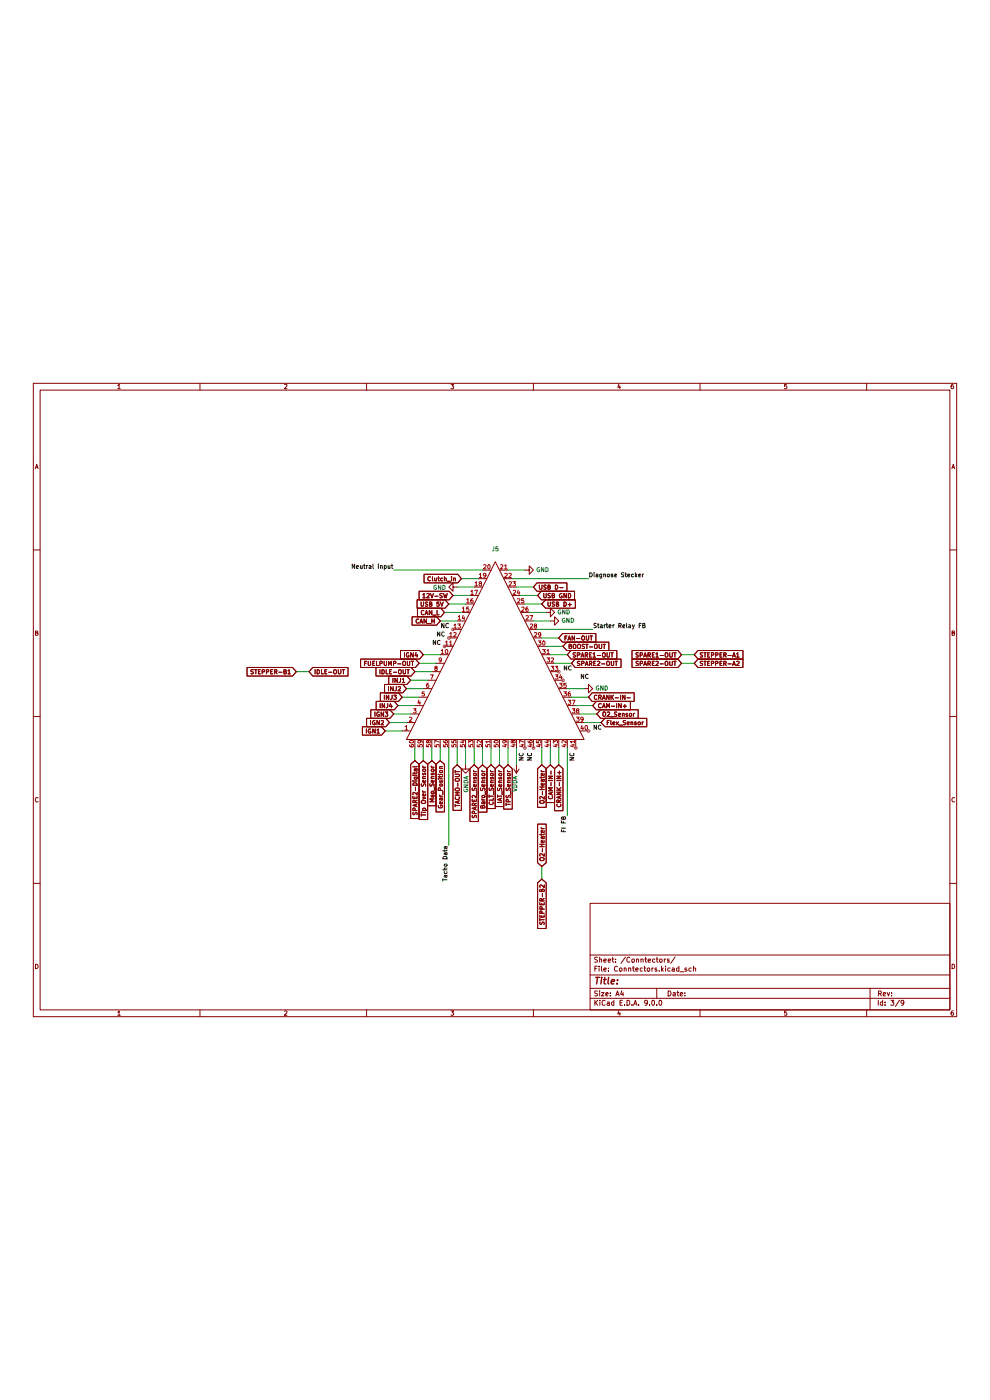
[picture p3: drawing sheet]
(kicad_sch
 (version 20250114)
 (generator "eeschema")
 (generator_version "9.0")
 (paper "A4")
 (lib_symbols
  (symbol "connector:6437288-3" (exclude_from_sim no) (in_bom yes) (on_board yes)
   (property "Reference" "J" (at 0 0 0) (effects (font (size 1.27 1.27))))
   (property "Value" "" (at 0 0 0) (effects (font (size 1.27 1.27))))
   (property "Footprint" "" (at 0 0 0) (effects (font (size 1.27 1.27)) (hide yes)))
   (property "Datasheet" "" (at 0 0 0) (effects (font (size 1.27 1.27)) (hide yes)))
   (property "Description" "" (at 0 0 0) (effects (font (size 1.27 1.27)) (hide yes)))
   (symbol "6437288-3_0_1"
    (polyline (pts (xy -26.67 -27.94) (xy 0 25.4) (xy 26.67 -27.94) (xy -26.67 -27.94)) (stroke (width 0) (type solid)) (fill (type none))))
   (symbol "6437288-3_1_1"
    (pin passive line (at -27.94 -25.4 0) (length 2.54) (name "~" (effects (font (size 1.27 1.27)))) (number "1" (effects (font (size 1.27 1.27)))))
    (pin passive line (at -26.67 -22.86 0) (length 2.54) (name "~" (effects (font (size 1.27 1.27)))) (number "2" (effects (font (size 1.27 1.27)))))
    (pin passive line (at -25.4 -20.32 0) (length 2.54) (name "~" (effects (font (size 1.27 1.27)))) (number "3" (effects (font (size 1.27 1.27)))))
    (pin passive line (at -24.13 -17.78 0) (length 2.54) (name "~" (effects (font (size 1.27 1.27)))) (number "4" (effects (font (size 1.27 1.27)))))
    (pin passive line (at -24.13 -30.48 90) (length 2.54) (name "~" (effects (font (size 1.27 1.27)))) (number "60" (effects (font (size 1.27 1.27)))))
    (pin passive line (at -22.86 -15.24 0) (length 2.54) (name "~" (effects (font (size 1.27 1.27)))) (number "5" (effects (font (size 1.27 1.27)))))
    (pin passive line (at -21.59 -12.7 0) (length 2.54) (name "~" (effects (font (size 1.27 1.27)))) (number "6" (effects (font (size 1.27 1.27)))))
    (pin passive line (at -21.59 -30.48 90) (length 2.54) (name "~" (effects (font (size 1.27 1.27)))) (number "59" (effects (font (size 1.27 1.27)))))
    (pin passive line (at -20.32 -10.16 0) (length 2.54) (name "~" (effects (font (size 1.27 1.27)))) (number "7" (effects (font (size 1.27 1.27)))))
    (pin passive line (at -19.05 -7.62 0) (length 2.54) (name "~" (effects (font (size 1.27 1.27)))) (number "8" (effects (font (size 1.27 1.27)))))
    (pin passive line (at -19.05 -30.48 90) (length 2.54) (name "~" (effects (font (size 1.27 1.27)))) (number "58" (effects (font (size 1.27 1.27)))))
    (pin passive line (at -17.78 -5.08 0) (length 2.54) (name "~" (effects (font (size 1.27 1.27)))) (number "9" (effects (font (size 1.27 1.27)))))
    (pin passive line (at -16.51 -2.54 0) (length 2.54) (name "~" (effects (font (size 1.27 1.27)))) (number "10" (effects (font (size 1.27 1.27)))))
    (pin passive line (at -16.51 -30.48 90) (length 2.54) (name "~" (effects (font (size 1.27 1.27)))) (number "57" (effects (font (size 1.27 1.27)))))
    (pin passive line (at -15.24 0 0) (length 2.54) (name "~" (effects (font (size 1.27 1.27)))) (number "11" (effects (font (size 1.27 1.27)))))
    (pin passive line (at -13.97 2.54 0) (length 2.54) (name "~" (effects (font (size 1.27 1.27)))) (number "12" (effects (font (size 1.27 1.27)))))
    (pin passive line (at -13.97 -30.48 90) (length 2.54) (name "~" (effects (font (size 1.27 1.27)))) (number "56" (effects (font (size 1.27 1.27)))))
    (pin passive line (at -12.7 5.08 0) (length 2.54) (name "~" (effects (font (size 1.27 1.27)))) (number "13" (effects (font (size 1.27 1.27)))))
    (pin passive line (at -11.43 7.62 0) (length 2.54) (name "~" (effects (font (size 1.27 1.27)))) (number "14" (effects (font (size 1.27 1.27)))))
    (pin passive line (at -11.43 -30.48 90) (length 2.54) (name "~" (effects (font (size 1.27 1.27)))) (number "55" (effects (font (size 1.27 1.27)))))
    (pin passive line (at -10.16 10.16 0) (length 2.54) (name "~" (effects (font (size 1.27 1.27)))) (number "15" (effects (font (size 1.27 1.27)))))
    (pin passive line (at -8.89 12.7 0) (length 2.54) (name "~" (effects (font (size 1.27 1.27)))) (number "16" (effects (font (size 1.27 1.27)))))
    (pin passive line (at -8.89 -30.48 90) (length 2.54) (name "~" (effects (font (size 1.27 1.27)))) (number "54" (effects (font (size 1.27 1.27)))))
    (pin passive line (at -7.62 15.24 0) (length 2.54) (name "~" (effects (font (size 1.27 1.27)))) (number "17" (effects (font (size 1.27 1.27)))))
    (pin passive line (at -6.35 17.78 0) (length 2.54) (name "~" (effects (font (size 1.27 1.27)))) (number "18" (effects (font (size 1.27 1.27)))))
    (pin passive line (at -6.35 -30.48 90) (length 2.54) (name "~" (effects (font (size 1.27 1.27)))) (number "53" (effects (font (size 1.27 1.27)))))
    (pin passive line (at -5.08 20.32 0) (length 2.54) (name "~" (effects (font (size 1.27 1.27)))) (number "19" (effects (font (size 1.27 1.27)))))
    (pin passive line (at -3.81 22.86 0) (length 2.54) (name "~" (effects (font (size 1.27 1.27)))) (number "20" (effects (font (size 1.27 1.27)))))
    (pin passive line (at -3.81 -30.48 90) (length 2.54) (name "~" (effects (font (size 1.27 1.27)))) (number "52" (effects (font (size 1.27 1.27)))))
    (pin passive line (at -1.27 -30.48 90) (length 2.54) (name "~" (effects (font (size 1.27 1.27)))) (number "51" (effects (font (size 1.27 1.27)))))
    (pin passive line (at 1.27 -30.48 90) (length 2.54) (name "~" (effects (font (size 1.27 1.27)))) (number "50" (effects (font (size 1.27 1.27)))))
    (pin passive line (at 3.81 22.86 180) (length 2.54) (name "~" (effects (font (size 1.27 1.27)))) (number "21" (effects (font (size 1.27 1.27)))))
    (pin passive line (at 3.81 -30.48 90) (length 2.54) (name "~" (effects (font (size 1.27 1.27)))) (number "49" (effects (font (size 1.27 1.27)))))
    (pin passive line (at 5.08 20.32 180) (length 2.54) (name "~" (effects (font (size 1.27 1.27)))) (number "22" (effects (font (size 1.27 1.27)))))
    (pin passive line (at 6.35 17.78 180) (length 2.54) (name "~" (effects (font (size 1.27 1.27)))) (number "23" (effects (font (size 1.27 1.27)))))
    (pin passive line (at 6.35 -30.48 90) (length 2.54) (name "~" (effects (font (size 1.27 1.27)))) (number "48" (effects (font (size 1.27 1.27)))))
    (pin passive line (at 7.62 15.24 180) (length 2.54) (name "~" (effects (font (size 1.27 1.27)))) (number "24" (effects (font (size 1.27 1.27)))))
    (pin passive line (at 8.89 12.7 180) (length 2.54) (name "~" (effects (font (size 1.27 1.27)))) (number "25" (effects (font (size 1.27 1.27)))))
    (pin passive line (at 8.89 -30.48 90) (length 2.54) (name "~" (effects (font (size 1.27 1.27)))) (number "47" (effects (font (size 1.27 1.27)))))
    (pin passive line (at 10.16 10.16 180) (length 2.54) (name "~" (effects (font (size 1.27 1.27)))) (number "26" (effects (font (size 1.27 1.27)))))
    (pin passive line (at 11.43 7.62 180) (length 2.54) (name "~" (effects (font (size 1.27 1.27)))) (number "27" (effects (font (size 1.27 1.27)))))
    (pin passive line (at 11.43 -30.48 90) (length 2.54) (name "~" (effects (font (size 1.27 1.27)))) (number "46" (effects (font (size 1.27 1.27)))))
    (pin passive line (at 12.7 5.08 180) (length 2.54) (name "~" (effects (font (size 1.27 1.27)))) (number "28" (effects (font (size 1.27 1.27)))))
    (pin passive line (at 13.97 2.54 180) (length 2.54) (name "~" (effects (font (size 1.27 1.27)))) (number "29" (effects (font (size 1.27 1.27)))))
    (pin passive line (at 13.97 -30.48 90) (length 2.54) (name "~" (effects (font (size 1.27 1.27)))) (number "45" (effects (font (size 1.27 1.27)))))
    (pin passive line (at 15.24 0 180) (length 2.54) (name "~" (effects (font (size 1.27 1.27)))) (number "30" (effects (font (size 1.27 1.27)))))
    (pin passive line (at 16.51 -2.54 180) (length 2.54) (name "~" (effects (font (size 1.27 1.27)))) (number "31" (effects (font (size 1.27 1.27)))))
    (pin passive line (at 16.51 -30.48 90) (length 2.54) (name "~" (effects (font (size 1.27 1.27)))) (number "44" (effects (font (size 1.27 1.27)))))
    (pin passive line (at 17.78 -5.08 180) (length 2.54) (name "~" (effects (font (size 1.27 1.27)))) (number "32" (effects (font (size 1.27 1.27)))))
    (pin passive line (at 19.05 -7.62 180) (length 2.54) (name "~" (effects (font (size 1.27 1.27)))) (number "33" (effects (font (size 1.27 1.27)))))
    (pin passive line (at 19.05 -30.48 90) (length 2.54) (name "~" (effects (font (size 1.27 1.27)))) (number "43" (effects (font (size 1.27 1.27)))))
    (pin passive line (at 20.32 -10.16 180) (length 2.54) (name "~" (effects (font (size 1.27 1.27)))) (number "34" (effects (font (size 1.27 1.27)))))
    (pin passive line (at 21.59 -12.7 180) (length 2.54) (name "~" (effects (font (size 1.27 1.27)))) (number "35" (effects (font (size 1.27 1.27)))))
    (pin passive line (at 21.59 -30.48 90) (length 2.54) (name "~" (effects (font (size 1.27 1.27)))) (number "42" (effects (font (size 1.27 1.27)))))
    (pin passive line (at 22.86 -15.24 180) (length 2.54) (name "~" (effects (font (size 1.27 1.27)))) (number "36" (effects (font (size 1.27 1.27)))))
    (pin passive line (at 24.13 -17.78 180) (length 2.54) (name "~" (effects (font (size 1.27 1.27)))) (number "37" (effects (font (size 1.27 1.27)))))
    (pin passive line (at 24.13 -30.48 90) (length 2.54) (name "~" (effects (font (size 1.27 1.27)))) (number "41" (effects (font (size 1.27 1.27)))))
    (pin passive line (at 25.4 -20.32 180) (length 2.54) (name "~" (effects (font (size 1.27 1.27)))) (number "38" (effects (font (size 1.27 1.27)))))
    (pin passive line (at 26.67 -22.86 180) (length 2.54) (name "~" (effects (font (size 1.27 1.27)))) (number "39" (effects (font (size 1.27 1.27)))))
    (pin passive line (at 27.94 -25.4 180) (length 2.54) (name "~" (effects (font (size 1.27 1.27)))) (number "40" (effects (font (size 1.27 1.27))))))
   (embedded_fonts no))
  (symbol "power:GND"
   (power)
   (pin_names
    (offset 0)) (exclude_from_sim no) (in_bom yes) (on_board yes)
   (property "Reference" "#PWR" (at 0 -6.35 0) (effects (font (size 1.27 1.27)) (hide yes)))
   (property "Value" "GND" (at 0 -3.81 0) (effects (font (size 1.27 1.27))))
   (property "Footprint" "" (at 0 0 0) (effects (font (size 1.27 1.27)) (hide yes)))
   (property "Datasheet" "" (at 0 0 0) (effects (font (size 1.27 1.27)) (hide yes)))
   (property "Description" "Power symbol creates a global label with name \"GND\" , ground" (at 0 0 0) (effects (font (size 1.27 1.27)) (hide yes)))
   (symbol "GND_0_1"
    (polyline (pts (xy 0 0) (xy 0 -1.27) (xy 1.27 -1.27) (xy 0 -2.54) (xy -1.27 -1.27) (xy 0 -1.27)) (stroke (width 0) (type default)) (fill (type none))))
   (symbol "GND_1_1"
    (pin power_in line (at 0 0 270) (length 0) (hide yes) (name "GND" (effects (font (size 1.27 1.27)))) (number "1" (effects (font (size 1.27 1.27))))))
   (embedded_fonts no))
  (symbol "power:GNDA"
   (power)
   (pin_names
    (offset 0)) (exclude_from_sim no) (in_bom yes) (on_board yes)
   (property "Reference" "#PWR" (at 0 -6.35 0) (effects (font (size 1.27 1.27)) (hide yes)))
   (property "Value" "GNDA" (at 0 -3.81 0) (effects (font (size 1.27 1.27))))
   (property "Footprint" "" (at 0 0 0) (effects (font (size 1.27 1.27)) (hide yes)))
   (property "Datasheet" "" (at 0 0 0) (effects (font (size 1.27 1.27)) (hide yes)))
   (property "Description" "Power symbol creates a global label with name \"GNDA\" , analog ground" (at 0 0 0) (effects (font (size 1.27 1.27)) (hide yes)))
   (symbol "GNDA_0_1"
    (polyline (pts (xy 0 0) (xy 0 -1.27) (xy 1.27 -1.27) (xy 0 -2.54) (xy -1.27 -1.27) (xy 0 -1.27)) (stroke (width 0) (type default)) (fill (type none))))
   (symbol "GNDA_1_1"
    (pin power_in line (at 0 0 270) (length 0) (hide yes) (name "GNDA" (effects (font (size 1.27 1.27)))) (number "1" (effects (font (size 1.27 1.27))))))
   (embedded_fonts no))
  (symbol "power:VDDA"
   (power)
   (pin_names
    (offset 0)) (exclude_from_sim no) (in_bom yes) (on_board yes)
   (property "Reference" "#PWR" (at 0 -3.81 0) (effects (font (size 1.27 1.27)) (hide yes)))
   (property "Value" "VDDA" (at 0 3.81 0) (effects (font (size 1.27 1.27))))
   (property "Footprint" "" (at 0 0 0) (effects (font (size 1.27 1.27)) (hide yes)))
   (property "Datasheet" "" (at 0 0 0) (effects (font (size 1.27 1.27)) (hide yes)))
   (property "Description" "Power symbol creates a global label with name \"VDDA\"" (at 0 0 0) (effects (font (size 1.27 1.27)) (hide yes)))
   (symbol "VDDA_0_1"
    (polyline (pts (xy -0.762 1.27) (xy 0 2.54)) (stroke (width 0) (type default)) (fill (type none)))
    (polyline (pts (xy 0 2.54) (xy 0.762 1.27)) (stroke (width 0) (type default)) (fill (type none)))
    (polyline (pts (xy 0 0) (xy 0 2.54)) (stroke (width 0) (type default)) (fill (type none))))
   (symbol "VDDA_1_1"
    (pin power_in line (at 0 0 90) (length 0) (hide yes) (name "VDDA" (effects (font (size 1.27 1.27)))) (number "1" (effects (font (size 1.27 1.27))))))
   (embedded_fonts no)))
 (wire
  (pts (xy 171.45 104.14) (xy 176.53 104.14))
  (stroke (width 0) (type default)))
 (wire
  (pts (xy 156.21 73.66) (xy 161.29 73.66))
  (stroke (width 0) (type default)))
 (wire
  (pts (xy 120.65 104.14) (xy 125.73 104.14))
  (stroke (width 0) (type default)))
 (wire
  (pts (xy 173.99 109.22) (xy 179.07 109.22))
  (stroke (width 0) (type default)))
 (wire
  (pts (xy 172.72 106.68) (xy 177.8 106.68))
  (stroke (width 0) (type default)))
 (wire
  (pts (xy 115.57 114.3) (xy 120.65 114.3))
  (stroke (width 0) (type default)))
 (wire
  (pts (xy 166.37 93.98) (xy 171.45 93.98))
  (stroke (width 0) (type default)))
 (wire
  (pts (xy 133.35 78.74) (xy 138.43 78.74))
  (stroke (width 0) (type default)))
 (wire
  (pts (xy 157.48 76.2) (xy 162.56 76.2))
  (stroke (width 0) (type default)))
 (wire
  (pts (xy 160.02 81.28) (xy 165.1 81.28))
  (stroke (width 0) (type default)))
 (wire
  (pts (xy 152.4 119.38) (xy 152.4 124.46))
  (stroke (width 0) (type default)))
 (wire
  (pts (xy 204.47 93.98) (xy 208.28 93.98))
  (stroke (width 0) (type default)))
 (wire
  (pts (xy 149.86 119.38) (xy 149.86 124.46))
  (stroke (width 0) (type default)))
 (wire
  (pts (xy 134.62 119.38) (xy 134.62 148.59))
  (stroke (width 0) (type default)))
 (wire
  (pts (xy 125.73 93.98) (xy 130.81 93.98))
  (stroke (width 0) (type default)))
 (wire
  (pts (xy 158.75 78.74) (xy 163.83 78.74))
  (stroke (width 0) (type default)))
 (wire
  (pts (xy 154.94 119.38) (xy 154.94 124.46))
  (stroke (width 0) (type default)))
 (wire
  (pts (xy 134.62 76.2) (xy 139.7 76.2))
  (stroke (width 0) (type default)))
 (wire
  (pts (xy 170.18 101.6) (xy 175.26 101.6))
  (stroke (width 0) (type default)))
 (wire
  (pts (xy 129.54 119.38) (xy 129.54 123.19))
  (stroke (width 0) (type default)))
 (wire
  (pts (xy 139.7 119.38) (xy 139.7 124.46))
  (stroke (width 0) (type default)))
 (wire
  (pts (xy 118.11 109.22) (xy 123.19 109.22))
  (stroke (width 0) (type default)))
 (wire
  (pts (xy 154.94 71.12) (xy 160.02 71.12))
  (stroke (width 0) (type default)))
 (wire
  (pts (xy 167.64 119.38) (xy 167.64 124.46))
  (stroke (width 0) (type default)))
 (wire
  (pts (xy 124.46 119.38) (xy 124.46 123.19))
  (stroke (width 0) (type default)))
 (wire
  (pts (xy 119.38 106.68) (xy 124.46 106.68))
  (stroke (width 0) (type default)))
 (wire
  (pts (xy 162.56 86.36) (xy 167.64 86.36))
  (stroke (width 0) (type default)))
 (wire
  (pts (xy 163.83 88.9) (xy 168.91 88.9))
  (stroke (width 0) (type default)))
 (wire
  (pts (xy 88.9 96.52) (xy 92.71 96.52))
  (stroke (width 0) (type default)))
 (wire
  (pts (xy 124.46 96.52) (xy 129.54 96.52))
  (stroke (width 0) (type default)))
 (wire
  (pts (xy 165.1 91.44) (xy 170.18 91.44))
  (stroke (width 0) (type default)))
 (wire
  (pts (xy 121.92 101.6) (xy 127 101.6))
  (stroke (width 0) (type default)))
 (wire
  (pts (xy 165.1 119.38) (xy 165.1 124.46))
  (stroke (width 0) (type default)))
 (wire
  (pts (xy 132.08 81.28) (xy 137.16 81.28))
  (stroke (width 0) (type default)))
 (wire
  (pts (xy 208.28 91.44) (xy 204.47 91.44))
  (stroke (width 0) (type default)))
 (wire
  (pts (xy 137.16 119.38) (xy 137.16 124.46))
  (stroke (width 0) (type default)))
 (wire
  (pts (xy 147.32 119.38) (xy 147.32 124.46))
  (stroke (width 0) (type default)))
 (wire
  (pts (xy 138.43 68.58) (xy 143.51 68.58))
  (stroke (width 0) (type default)))
 (wire
  (pts (xy 132.08 119.38) (xy 132.08 123.19))
  (stroke (width 0) (type default)))
 (wire
  (pts (xy 123.19 99.06) (xy 128.27 99.06))
  (stroke (width 0) (type default)))
 (wire
  (pts (xy 152.4 66.04) (xy 157.48 66.04))
  (stroke (width 0) (type default)))
 (wire
  (pts (xy 127 119.38) (xy 127 123.19))
  (stroke (width 0) (type default)))
 (wire
  (pts (xy 127 91.44) (xy 132.08 91.44))
  (stroke (width 0) (type default)))
 (wire
  (pts (xy 170.18 119.38) (xy 170.18 139.7))
  (stroke (width 0) (type default)))
 (wire
  (pts (xy 161.29 83.82) (xy 177.8 83.82))
  (stroke (width 0) (type default)))
 (wire
  (pts (xy 142.24 119.38) (xy 142.24 124.46))
  (stroke (width 0) (type default)))
 (wire
  (pts (xy 137.16 71.12) (xy 142.24 71.12))
  (stroke (width 0) (type default)))
 (wire
  (pts (xy 162.56 119.38) (xy 162.56 124.46))
  (stroke (width 0) (type default)))
 (wire
  (pts (xy 118.11 66.04) (xy 144.78 66.04))
  (stroke (width 0) (type default)))
 (wire
  (pts (xy 162.56 154.94) (xy 162.56 158.75))
  (stroke (width 0) (type default)))
 (wire
  (pts (xy 144.78 119.38) (xy 144.78 124.46))
  (stroke (width 0) (type default)))
 (wire
  (pts (xy 116.84 111.76) (xy 121.92 111.76))
  (stroke (width 0) (type default)))
 (wire
  (pts (xy 175.26 111.76) (xy 180.34 111.76))
  (stroke (width 0) (type default)))
 (wire
  (pts (xy 135.89 73.66) (xy 140.97 73.66))
  (stroke (width 0) (type default)))
 (wire
  (pts (xy 153.67 68.58) (xy 176.53 68.58))
  (stroke (width 0) (type default)))
 (label "NC"
  (at 160.02 120.65 270)
  (effects (font (size 1.27 1.27)) (justify right bottom)))
 (label "NC"
  (at 168.91 96.52 0)
  (effects (font (size 1.27 1.27)) (justify left bottom)))
 (label "FI FB"
  (at 170.18 139.7 270)
  (effects (font (size 1.27 1.27)) (justify right bottom)))
 (label "NC"
  (at 130.81 86.36 0)
  (effects (font (size 1.27 1.27)) (justify left bottom)))
 (label "NC"
  (at 172.72 120.65 270)
  (effects (font (size 1.27 1.27)) (justify right bottom)))
 (label "NC"
  (at 157.48 120.65 270)
  (effects (font (size 1.27 1.27)) (justify right bottom)))
 (label "Diagnose Stecker"
  (at 176.53 68.58 0)
  (effects (font (size 1.27 1.27)) (justify left bottom)))
 (label "Neutral input"
  (at 118.11 66.04 180)
  (effects (font (size 1.27 1.27)) (justify right bottom)))
 (label "NC"
  (at 132.08 83.82 0)
  (effects (font (size 1.27 1.27)) (justify left bottom)))
 (label "NC"
  (at 173.99 99.06 0)
  (effects (font (size 1.27 1.27)) (justify left bottom)))
 (label "Starter Relay FB"
  (at 177.8 83.82 0)
  (effects (font (size 1.27 1.27)) (justify left bottom)))
 (label "Tacho Data"
  (at 134.62 148.59 270)
  (effects (font (size 1.27 1.27)) (justify right bottom)))
 (label "NC"
  (at 177.8 114.3 0)
  (effects (font (size 1.27 1.27)) (justify left bottom)))
 (label "NC"
  (at 129.54 88.9 0)
  (effects (font (size 1.27 1.27)) (justify left bottom)))
 (global_label "IGN4"
  (shape input)
  (at 127 91.44 180)
  (fields_autoplaced yes)
  (effects (font (size 1.27 1.27)) (justify right))
  (property "Intersheetrefs" "${INTERSHEET_REFS}" (at 119.6 91.44 0) (effects (font (size 1.27 1.27)) (justify right) (hide yes))))
 (global_label "CLT_Sensor"
  (shape input)
  (at 147.32 124.46 270)
  (fields_autoplaced yes)
  (effects (font (size 1.27 1.27)) (justify right))
  (property "Intersheetrefs" "${INTERSHEET_REFS}" (at 147.32 138.0889 90) (effects (font (size 1.27 1.27)) (justify right) (hide yes))))
 (global_label "IGN3"
  (shape input)
  (at 118.11 109.22 180)
  (fields_autoplaced yes)
  (effects (font (size 1.27 1.27)) (justify right))
  (property "Intersheetrefs" "${INTERSHEET_REFS}" (at 110.71 109.22 0) (effects (font (size 1.27 1.27)) (justify right) (hide yes))))
 (global_label "12V-SW"
  (shape input)
  (at 135.89 73.66 180)
  (fields_autoplaced yes)
  (effects (font (size 1.27 1.27)) (justify right))
  (property "Intersheetrefs" "${INTERSHEET_REFS}" (at 125.1639 73.66 0) (effects (font (size 1.27 1.27)) (justify right) (hide yes))))
 (global_label "INJ2"
  (shape input)
  (at 121.92 101.6 180)
  (fields_autoplaced yes)
  (effects (font (size 1.27 1.27)) (justify right))
  (property "Intersheetrefs" "${INTERSHEET_REFS}" (at 114.8224 101.6 0) (effects (font (size 1.27 1.27)) (justify right) (hide yes))))
 (global_label "CRANK-IN-"
  (shape input)
  (at 176.53 104.14 0)
  (fields_autoplaced yes)
  (effects (font (size 1.27 1.27)) (justify left))
  (property "Intersheetrefs" "${INTERSHEET_REFS}" (at 190.8244 104.14 0) (effects (font (size 1.27 1.27)) (justify left) (hide yes))))
 (global_label "SPARE2-Digital"
  (shape input)
  (at 124.46 123.19 270)
  (fields_autoplaced yes)
  (effects (font (size 1.27 1.27)) (justify right))
  (property "Intersheetrefs" "${INTERSHEET_REFS}" (at 124.46 141.1127 90) (effects (font (size 1.27 1.27)) (justify right) (hide yes))))
 (global_label "CAM-IN-"
  (shape input)
  (at 165.1 124.46 270)
  (fields_autoplaced yes)
  (effects (font (size 1.27 1.27)) (justify right))
  (property "Intersheetrefs" "${INTERSHEET_REFS}" (at 165.1 136.3353 90) (effects (font (size 1.27 1.27)) (justify right) (hide yes))))
 (global_label "IDLE-OUT"
  (shape input)
  (at 124.46 96.52 180)
  (fields_autoplaced yes)
  (effects (font (size 1.27 1.27)) (justify right))
  (property "Intersheetrefs" "${INTERSHEET_REFS}" (at 112.9555 96.52 0) (effects (font (size 1.27 1.27)) (justify right) (hide yes))))
 (global_label "FUELPUMP-OUT"
  (shape input)
  (at 125.73 93.98 180)
  (fields_autoplaced yes)
  (effects (font (size 1.27 1.27)) (justify right))
  (property "Intersheetrefs" "${INTERSHEET_REFS}" (at 107.6257 93.98 0) (effects (font (size 1.27 1.27)) (justify right) (hide yes))))
 (global_label "CRANK-IN+"
  (shape input)
  (at 167.64 124.46 270)
  (fields_autoplaced yes)
  (effects (font (size 1.27 1.27)) (justify right))
  (property "Intersheetrefs" "${INTERSHEET_REFS}" (at 167.64 138.7544 90) (effects (font (size 1.27 1.27)) (justify right) (hide yes))))
 (global_label "Map_Sensor"
  (shape input)
  (at 129.54 123.19 270)
  (fields_autoplaced yes)
  (effects (font (size 1.27 1.27)) (justify right))
  (property "Intersheetrefs" "${INTERSHEET_REFS}" (at 129.54 137.3026 90) (effects (font (size 1.27 1.27)) (justify right) (hide yes))))
 (global_label "CAM-IN+"
  (shape input)
  (at 177.8 106.68 0)
  (fields_autoplaced yes)
  (effects (font (size 1.27 1.27)) (justify left))
  (property "Intersheetrefs" "${INTERSHEET_REFS}" (at 189.6753 106.68 0) (effects (font (size 1.27 1.27)) (justify left) (hide yes))))
 (global_label "INJ4"
  (shape input)
  (at 119.38 106.68 180)
  (fields_autoplaced yes)
  (effects (font (size 1.27 1.27)) (justify right))
  (property "Intersheetrefs" "${INTERSHEET_REFS}" (at 112.2824 106.68 0) (effects (font (size 1.27 1.27)) (justify right) (hide yes))))
 (global_label "Tip Over Sensor"
  (shape input)
  (at 127 123.19 270)
  (fields_autoplaced yes)
  (effects (font (size 1.27 1.27)) (justify right))
  (property "Intersheetrefs" "${INTERSHEET_REFS}" (at 127 141.4151 90) (effects (font (size 1.27 1.27)) (justify right) (hide yes))))
 (global_label "IGN1"
  (shape input)
  (at 115.57 114.3 180)
  (fields_autoplaced yes)
  (effects (font (size 1.27 1.27)) (justify right))
  (property "Intersheetrefs" "${INTERSHEET_REFS}" (at 108.17 114.3 0) (effects (font (size 1.27 1.27)) (justify right) (hide yes))))
 (global_label "USB D+"
  (shape input)
  (at 162.56 76.2 0)
  (fields_autoplaced yes)
  (effects (font (size 1.27 1.27)) (justify left))
  (property "Intersheetrefs" "${INTERSHEET_REFS}" (at 173.1652 76.2 0) (effects (font (size 1.27 1.27)) (justify left) (hide yes))))
 (global_label "O2-Heater"
  (shape input)
  (at 162.56 154.94 90)
  (fields_autoplaced yes)
  (effects (font (size 1.27 1.27)) (justify left))
  (property "Intersheetrefs" "${INTERSHEET_REFS}" (at 162.56 141.6738 90) (effects (font (size 1.27 1.27)) (justify left) (hide yes))))
 (global_label "SPARE1-OUT"
  (shape input)
  (at 170.18 91.44 0)
  (fields_autoplaced yes)
  (effects (font (size 1.27 1.27)) (justify left))
  (property "Intersheetrefs" "${INTERSHEET_REFS}" (at 184.8292 91.44 0) (effects (font (size 1.27 1.27)) (justify left) (hide yes))))
 (global_label "IAT_Sensor"
  (shape input)
  (at 149.86 124.46 270)
  (fields_autoplaced yes)
  (effects (font (size 1.27 1.27)) (justify right))
  (property "Intersheetrefs" "${INTERSHEET_REFS}" (at 149.86 137.4842 90) (effects (font (size 1.27 1.27)) (justify right) (hide yes))))
 (global_label "TACHO-OUT"
  (shape input)
  (at 137.16 124.46 270)
  (fields_autoplaced yes)
  (effects (font (size 1.27 1.27)) (justify right))
  (property "Intersheetrefs" "${INTERSHEET_REFS}" (at 137.16 138.6334 90) (effects (font (size 1.27 1.27)) (justify right) (hide yes))))
 (global_label "IDLE-OUT"
  (shape input)
  (at 92.71 96.52 0)
  (fields_autoplaced yes)
  (effects (font (size 1.27 1.27)) (justify left))
  (property "Intersheetrefs" "${INTERSHEET_REFS}" (at 104.2145 96.52 0) (effects (font (size 1.27 1.27)) (justify left) (hide yes))))
 (global_label "TPS_Sensor"
  (shape input)
  (at 152.4 124.46 270)
  (fields_autoplaced yes)
  (effects (font (size 1.27 1.27)) (justify right))
  (property "Intersheetrefs" "${INTERSHEET_REFS}" (at 152.4 138.2703 90) (effects (font (size 1.27 1.27)) (justify right) (hide yes))))
 (global_label "SPARE1-OUT"
  (shape input)
  (at 204.47 91.44 180)
  (fields_autoplaced yes)
  (effects (font (size 1.27 1.27)) (justify right))
  (property "Intersheetrefs" "${INTERSHEET_REFS}" (at 189.8208 91.44 0) (effects (font (size 1.27 1.27)) (justify right) (hide yes))))
 (global_label "USB D-"
  (shape input)
  (at 160.02 71.12 0)
  (fields_autoplaced yes)
  (effects (font (size 1.27 1.27)) (justify left))
  (property "Intersheetrefs" "${INTERSHEET_REFS}" (at 170.6252 71.12 0) (effects (font (size 1.27 1.27)) (justify left) (hide yes))))
 (global_label "BOOST-OUT"
  (shape input)
  (at 168.91 88.9 0)
  (fields_autoplaced yes)
  (effects (font (size 1.27 1.27)) (justify left))
  (property "Intersheetrefs" "${INTERSHEET_REFS}" (at 182.4707 88.9 0) (effects (font (size 1.27 1.27)) (justify left) (hide yes))))
 (global_label "Flex_Sensor"
  (shape input)
  (at 180.34 111.76 0)
  (fields_autoplaced yes)
  (effects (font (size 1.27 1.27)) (justify left))
  (property "Intersheetrefs" "${INTERSHEET_REFS}" (at 194.5737 111.76 0) (effects (font (size 1.27 1.27)) (justify left) (hide yes))))
 (global_label "SPARE2_Sensor"
  (shape input)
  (at 142.24 124.46 270)
  (fields_autoplaced yes)
  (effects (font (size 1.27 1.27)) (justify right))
  (property "Intersheetrefs" "${INTERSHEET_REFS}" (at 142.24 142.0198 90) (effects (font (size 1.27 1.27)) (justify right) (hide yes))))
 (global_label "FAN-OUT"
  (shape input)
  (at 167.64 86.36 0)
  (fields_autoplaced yes)
  (effects (font (size 1.27 1.27)) (justify left))
  (property "Intersheetrefs" "${INTERSHEET_REFS}" (at 178.6003 86.36 0) (effects (font (size 1.27 1.27)) (justify left) (hide yes))))
 (global_label "USB 5V"
  (shape input)
  (at 134.62 76.2 180)
  (fields_autoplaced yes)
  (effects (font (size 1.27 1.27)) (justify right))
  (property "Intersheetrefs" "${INTERSHEET_REFS}" (at 124.5591 76.2 0) (effects (font (size 1.27 1.27)) (justify right) (hide yes))))
 (global_label "STEPPER-A1"
  (shape input)
  (at 208.28 91.44 0)
  (fields_autoplaced yes)
  (effects (font (size 1.27 1.27)) (justify left))
  (property "Intersheetrefs" "${INTERSHEET_REFS}" (at 223.4208 91.44 0) (effects (font (size 1.27 1.27)) (justify left) (hide yes))))
 (global_label "STEPPER-A2"
  (shape input)
  (at 208.28 93.98 0)
  (fields_autoplaced yes)
  (effects (font (size 1.27 1.27)) (justify left))
  (property "Intersheetrefs" "${INTERSHEET_REFS}" (at 223.4208 93.98 0) (effects (font (size 1.27 1.27)) (justify left) (hide yes))))
 (global_label "CAN_L"
  (shape input)
  (at 133.35 78.74 180)
  (fields_autoplaced yes)
  (effects (font (size 1.27 1.27)) (justify right))
  (property "Intersheetrefs" "${INTERSHEET_REFS}" (at 124.68 78.74 0) (effects (font (size 1.27 1.27)) (justify right) (hide yes))))
 (global_label "SPARE2-OUT"
  (shape input)
  (at 204.47 93.98 180)
  (fields_autoplaced yes)
  (effects (font (size 1.27 1.27)) (justify right))
  (property "Intersheetrefs" "${INTERSHEET_REFS}" (at 189.0872 93.98 0) (effects (font (size 1.27 1.27)) (justify right) (hide yes))))
 (global_label "Gear_Position"
  (shape input)
  (at 132.08 123.19 270)
  (fields_autoplaced yes)
  (effects (font (size 1.27 1.27)) (justify right))
  (property "Intersheetrefs" "${INTERSHEET_REFS}" (at 132.08 139.117 90) (effects (font (size 1.27 1.27)) (justify right) (hide yes))))
 (global_label "SPARE2-OUT"
  (shape input)
  (at 171.45 93.98 0)
  (fields_autoplaced yes)
  (effects (font (size 1.27 1.27)) (justify left))
  (property "Intersheetrefs" "${INTERSHEET_REFS}" (at 186.8328 93.98 0) (effects (font (size 1.27 1.27)) (justify left) (hide yes))))
 (global_label "STEPPER-B2"
  (shape input)
  (at 162.56 158.75 270)
  (fields_autoplaced yes)
  (effects (font (size 1.27 1.27)) (justify right))
  (property "Intersheetrefs" "${INTERSHEET_REFS}" (at 162.56 174.0722 90) (effects (font (size 1.27 1.27)) (justify right) (hide yes))))
 (global_label "CAN_H"
  (shape input)
  (at 132.08 81.28 180)
  (fields_autoplaced yes)
  (effects (font (size 1.27 1.27)) (justify right))
  (property "Intersheetrefs" "${INTERSHEET_REFS}" (at 123.1076 81.28 0) (effects (font (size 1.27 1.27)) (justify right) (hide yes))))
 (global_label "O2_Sensor"
  (shape input)
  (at 179.07 109.22 0)
  (fields_autoplaced yes)
  (effects (font (size 1.27 1.27)) (justify left))
  (property "Intersheetrefs" "${INTERSHEET_REFS}" (at 191.9732 109.22 0) (effects (font (size 1.27 1.27)) (justify left) (hide yes))))
 (global_label "O2-Heater"
  (shape input)
  (at 162.56 124.46 270)
  (fields_autoplaced yes)
  (effects (font (size 1.27 1.27)) (justify right))
  (property "Intersheetrefs" "${INTERSHEET_REFS}" (at 162.56 137.7262 90) (effects (font (size 1.27 1.27)) (justify right) (hide yes))))
 (global_label "INJ1"
  (shape input)
  (at 123.19 99.06 180)
  (fields_autoplaced yes)
  (effects (font (size 1.27 1.27)) (justify right))
  (property "Intersheetrefs" "${INTERSHEET_REFS}" (at 116.0924 99.06 0) (effects (font (size 1.27 1.27)) (justify right) (hide yes))))
 (global_label "STEPPER-B1"
  (shape input)
  (at 88.9 96.52 180)
  (fields_autoplaced yes)
  (effects (font (size 1.27 1.27)) (justify right))
  (property "Intersheetrefs" "${INTERSHEET_REFS}" (at 74.3114 96.52 0) (effects (font (size 1.27 1.27)) (justify right) (hide yes))))
 (global_label "USB GND"
  (shape input)
  (at 161.29 73.66 0)
  (fields_autoplaced yes)
  (effects (font (size 1.27 1.27)) (justify left))
  (property "Intersheetrefs" "${INTERSHEET_REFS}" (at 172.9233 73.66 0) (effects (font (size 1.27 1.27)) (justify left) (hide yes))))
 (global_label "Clutch_in"
  (shape input)
  (at 138.43 68.58 180)
  (fields_autoplaced yes)
  (effects (font (size 1.27 1.27)) (justify right))
  (property "Intersheetrefs" "${INTERSHEET_REFS}" (at 126.6759 68.58 0) (effects (font (size 1.27 1.27)) (justify right) (hide yes))))
 (global_label "Baro_Sensor"
  (shape input)
  (at 144.78 124.46 270)
  (fields_autoplaced yes)
  (effects (font (size 1.27 1.27)) (justify right))
  (property "Intersheetrefs" "${INTERSHEET_REFS}" (at 144.78 139.1774 90) (effects (font (size 1.27 1.27)) (justify right) (hide yes))))
 (global_label "INJ3"
  (shape input)
  (at 120.65 104.14 180)
  (fields_autoplaced yes)
  (effects (font (size 1.27 1.27)) (justify right))
  (property "Intersheetrefs" "${INTERSHEET_REFS}" (at 113.5524 104.14 0) (effects (font (size 1.27 1.27)) (justify right) (hide yes))))
 (global_label "IGN2"
  (shape input)
  (at 116.84 111.76 180)
  (fields_autoplaced yes)
  (effects (font (size 1.27 1.27)) (justify right))
  (property "Intersheetrefs" "${INTERSHEET_REFS}" (at 109.44 111.76 0) (effects (font (size 1.27 1.27)) (justify right) (hide yes))))
 (symbol
  (lib_id "power:GND")
  (at 175.26 101.6 90)
  (unit 1)
  (exclude_from_sim no)
  (in_bom yes)
  (on_board yes)
  (dnp no)
  (property "Reference" "#PWR0132" (at 181.61 101.6 0) (effects (font (size 1.27 1.27)) (hide yes)))
  (property "Value" "GND" (at 178.5112 101.473 90) (effects (font (size 1.27 1.27)) (justify right)))
  (property "Footprint" "" (at 175.26 101.6 0) (effects (font (size 1.27 1.27)) (hide yes)))
  (property "Datasheet" "" (at 175.26 101.6 0) (effects (font (size 1.27 1.27)) (hide yes)))
  (property "Description" "" (at 175.26 101.6 0) (effects (font (size 1.27 1.27)) (hide yes)))
  (pin "1"))
 (symbol
  (lib_id "power:GND")
  (at 157.48 66.04 90)
  (unit 1)
  (exclude_from_sim no)
  (in_bom yes)
  (on_board yes)
  (dnp no)
  (property "Reference" "#PWR019" (at 163.83 66.04 0) (effects (font (size 1.27 1.27)) (hide yes)))
  (property "Value" "GND" (at 160.7312 65.913 90) (effects (font (size 1.27 1.27)) (justify right)))
  (property "Footprint" "" (at 157.48 66.04 0) (effects (font (size 1.27 1.27)) (hide yes)))
  (property "Datasheet" "" (at 157.48 66.04 0) (effects (font (size 1.27 1.27)) (hide yes)))
  (property "Description" "" (at 157.48 66.04 0) (effects (font (size 1.27 1.27)) (hide yes)))
  (pin "1"))
 (symbol
  (lib_id "power:VDDA")
  (at 154.94 124.46 180)
  (unit 1)
  (exclude_from_sim no)
  (in_bom yes)
  (on_board yes)
  (dnp no)
  (property "Reference" "#PWR018" (at 154.94 120.65 0) (effects (font (size 1.27 1.27)) (hide yes)))
  (property "Value" "VDDA" (at 154.4828 127.7112 90) (effects (font (size 1.27 1.27)) (justify left)))
  (property "Footprint" "" (at 154.94 124.46 0) (effects (font (size 1.27 1.27)) (hide yes)))
  (property "Datasheet" "" (at 154.94 124.46 0) (effects (font (size 1.27 1.27)) (hide yes)))
  (property "Description" "" (at 154.94 124.46 0) (effects (font (size 1.27 1.27)) (hide yes)))
  (pin "1"))
 (symbol
  (lib_id "power:GND")
  (at 165.1 81.28 90)
  (unit 1)
  (exclude_from_sim no)
  (in_bom yes)
  (on_board yes)
  (dnp no)
  (property "Reference" "#PWR01" (at 171.45 81.28 0) (effects (font (size 1.27 1.27)) (hide yes)))
  (property "Value" "GND" (at 168.3512 81.153 90) (effects (font (size 1.27 1.27)) (justify right)))
  (property "Footprint" "" (at 165.1 81.28 0) (effects (font (size 1.27 1.27)) (hide yes)))
  (property "Datasheet" "" (at 165.1 81.28 0) (effects (font (size 1.27 1.27)) (hide yes)))
  (property "Description" "" (at 165.1 81.28 0) (effects (font (size 1.27 1.27)) (hide yes)))
  (pin "1"))
 (symbol
  (lib_id "power:GNDA")
  (at 139.7 124.46 0)
  (unit 1)
  (exclude_from_sim no)
  (in_bom yes)
  (on_board yes)
  (dnp no)
  (property "Reference" "#PWR020" (at 139.7 130.81 0) (effects (font (size 1.27 1.27)) (hide yes)))
  (property "Value" "GNDA" (at 139.827 127.7112 90) (effects (font (size 1.27 1.27)) (justify right)))
  (property "Footprint" "" (at 139.7 124.46 0) (effects (font (size 1.27 1.27)) (hide yes)))
  (property "Datasheet" "" (at 139.7 124.46 0) (effects (font (size 1.27 1.27)) (hide yes)))
  (property "Description" "" (at 139.7 124.46 0) (effects (font (size 1.27 1.27)) (hide yes)))
  (pin "1"))
 (symbol
  (lib_id "connector:6437288-3")
  (at 148.59 88.9 0)
  (unit 1)
  (exclude_from_sim no)
  (in_bom yes)
  (on_board yes)
  (dnp no)
  (fields_autoplaced yes)
  (property "Reference" "J5" (at 148.59 59.69 0) (effects (font (size 1.27 1.27))))
  (property "Value" "~" (at 148.59 62.23 0) (effects (font (size 1.27 1.27))))
  (property "Footprint" "connector:6437288-3" (at 148.59 88.9 0) (effects (font (size 1.27 1.27)) (hide yes)))
  (property "Datasheet" "" (at 148.59 88.9 0) (effects (font (size 1.27 1.27)) (hide yes)))
  (property "Description" "BL" (at 148.59 88.9 0) (effects (font (size 1.27 1.27)) (hide yes)))
  (pin "16")
  (pin "37")
  (pin "38")
  (pin "39")
  (pin "4")
  (pin "40")
  (pin "41")
  (pin "23")
  (pin "24")
  (pin "59")
  (pin "6")
  (pin "60")
  (pin "7")
  (pin "8")
  (pin "9")
  (pin "10")
  (pin "11")
  (pin "18")
  (pin "2")
  (pin "15")
  (pin "48")
  (pin "49")
  (pin "5")
  (pin "50")
  (pin "51")
  (pin "52")
  (pin "12")
  (pin "13")
  (pin "28")
  (pin "29")
  (pin "3")
  (pin "30")
  (pin "17")
  (pin "25")
  (pin "26")
  (pin "27")
  (pin "20")
  (pin "19")
  (pin "14")
  (pin "42")
  (pin "43")
  (pin "44")
  (pin "45")
  (pin "46")
  (pin "47")
  (pin "31")
  (pin "32")
  (pin "33")
  (pin "34")
  (pin "35")
  (pin "36")
  (pin "53")
  (pin "54")
  (pin "55")
  (pin "56")
  (pin "57")
  (pin "58")
  (pin "21")
  (pin "22")
  (pin "1"))
 (symbol
  (lib_id "power:GND")
  (at 137.16 71.12 270)
  (unit 1)
  (exclude_from_sim no)
  (in_bom yes)
  (on_board yes)
  (dnp no)
  (property "Reference" "#PWR017" (at 130.81 71.12 0) (effects (font (size 1.27 1.27)) (hide yes)))
  (property "Value" "GND" (at 133.9088 71.247 90) (effects (font (size 1.27 1.27)) (justify right)))
  (property "Footprint" "" (at 137.16 71.12 0) (effects (font (size 1.27 1.27)) (hide yes)))
  (property "Datasheet" "" (at 137.16 71.12 0) (effects (font (size 1.27 1.27)) (hide yes)))
  (property "Description" "" (at 137.16 71.12 0) (effects (font (size 1.27 1.27)) (hide yes)))
  (pin "1"))
 (symbol
  (lib_id "power:GND")
  (at 163.83 78.74 90)
  (unit 1)
  (exclude_from_sim no)
  (in_bom yes)
  (on_board yes)
  (dnp no)
  (property "Reference" "#PWR016" (at 170.18 78.74 0) (effects (font (size 1.27 1.27)) (hide yes)))
  (property "Value" "GND" (at 167.0812 78.613 90) (effects (font (size 1.27 1.27)) (justify right)))
  (property "Footprint" "" (at 163.83 78.74 0) (effects (font (size 1.27 1.27)) (hide yes)))
  (property "Datasheet" "" (at 163.83 78.74 0) (effects (font (size 1.27 1.27)) (hide yes)))
  (property "Description" "" (at 163.83 78.74 0) (effects (font (size 1.27 1.27)) (hide yes)))
  (pin "1")))
